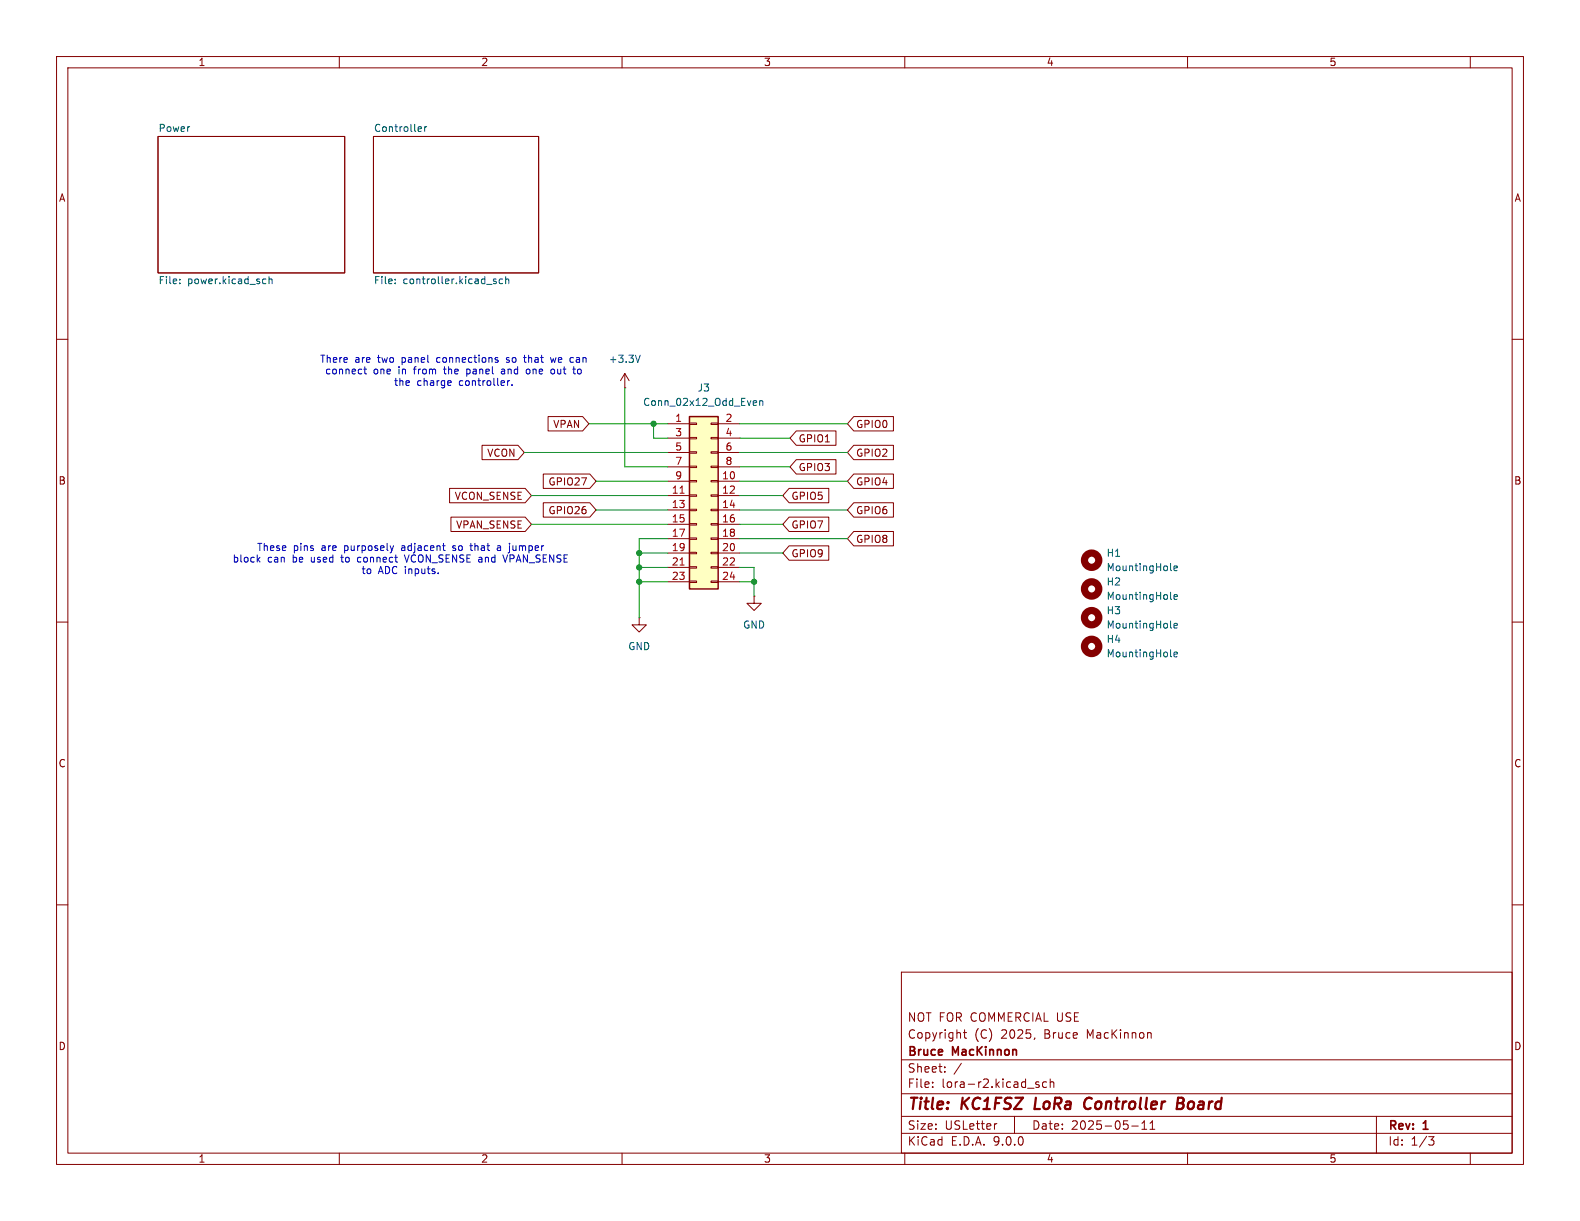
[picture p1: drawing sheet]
<svg xmlns="http://www.w3.org/2000/svg" width="279mm" height="216mm" viewBox="0 0 279 216" stroke-linecap="round" stroke-linejoin="round" font-family="sans-serif">
<g fill="none" stroke="#840000" stroke-width=".18">
<path d="M10 10h259.4v195.9h-259.4zM12 12h255.4v191.9h-255.4zM60 10v2M110 10v2M160 10v2M210 10v2M260 10v2M27.9 24.1h33.1v24.2h-33.1zM66 24.1h29.2v24.2h-29.2zM10 60h2M110.5 68.6h.1M110.5 66l-.8 1.3"/>
<path d="M110.5 66l.8 1.3M110.5 66v2.6M267.4 60h2M10 110h2M113 109.2v1.3h1.3l-1.3 1.3-1.2-1.3h1.2M113 109.2h.1M133.3 105.4v1.3h-1.2l1.2 1.3 1.3-1.3h-1.3M133.3 105.4h.1M267.4 110h2M10 160h2M159.4 171.9h108v32h-108zM267.4 160h2"/>
<path d="M159.4 197.4h108M159.4 193.4h108M159.4 187.4h108M164.9 192.1v.2M164.9 191.4v.1M167.1 189.4v.2M167.1 188.7v.1M170 188l-1.3 1.9M170.4 182.6h.5M170.6 182.1v1.3l.3 .2M176.3 198.7l-.3 .1M179.4 197.4v3"/>
<path d="M183 183.5l-.1 .3M183.7 191.4l-.3-.1-.3 .2 .1 .2 .5 .2v.3h-.6M185.1 191.4l-.5-.1-.2 .3v.4l.1 .2h.6M185.7 191.4l.2-.1 .4 .1 .1 .9M185.7 190.8v1.5M200.1 199.1h1.2M201.9 199.7h.9M201.9 198.6l.5-.4v1.5M203.4 199.7h.8M203.4 198.6l.4-.4v1.5M203.5 182.7l.1 .9M243.4 197.4v6.5"/>
<path d="M60 203.9v2M110 203.9v2M159.4 200.4h108M160 203.9v2M210 203.9v2M252.6 201h1l-.5 .6 .4 .1 .1 .5-.3 .3h-.4M260 203.9v2"/>
</g>
<path d="M183.2 194.1l-.3 2h1M191.8 195.6a.63 .63 0 0 0 1 .4M192.7 194.1a.88 .88 0 0 0-1 .9M208.2 195.1h.7M208.3 194.1h.7a.49 .49 0 0 1 .3 .5 .49 .49 0 0 1-.4 .5l.3 .1a.58 .58 0 0 1-.4 .9h-.7z" fill="none" stroke="#840000" stroke-width=".4"/>
<g fill="none" stroke="#006464" stroke-width=".18">
<path d="M74.1 22.4l.4 .1v.2l-.6 .1M74.5 23.2l-.4 .1M75.1 22.4v.9M75.5 22.4l-.4 .3M31.8 50v.2M31.8 49.4v.1M46.7 49.3l.3 .1M47 50.1l-.3 .1M47.6 49.4l.2-.1 .3 .1v.8M47.6 48.9v1.3M69.9 50v.2M69.9 49.4v.1"/>
<path d="M87.3 49.7l.5 .2-.1 .2-.3 .1M87.3 49.4h.4M88.9 49.4l-.4-.1-.2 .3 .1 .5h.5M89.4 49.4l.2-.1 .3 .1 .1 .8M89.4 48.9v1.3M113.2 62.8l-.4 1.3M207 110.9l.2 .2M207 116l.2 .1M207 100.7l.2 .2M207 105.8l.2 .2M207.6 110.6l.6-.1-.1-.2-.3-.1-.2 .2 .1 .6h.4M207.6 100.5l.6-.1-.1-.3h-.3l-.2 .1 .1 .6h.4"/>
<path d="M207.6 105.6l.6-.2-.1-.2-.3-.1-.2 .2 .1 .6h.4M207.6 115.7l.6-.1-.1-.2-.3-.1-.2 .2 .1 .6h.4"/>
</g>
<g fill="none" stroke="#840000" stroke-width="1.3">
<circle cx="193" cy="99.1" r="1.27"/>
<circle cx="193" cy="104.1" r="1.27"/>
<circle cx="193" cy="114.3" r="1.27"/>
<circle cx="193" cy="109.2" r="1.27"/>
</g>
<path d="M121.9 73.7h5.1v30.4h-5.1z" fill="#ffffc2"/>
<path d="M121.9 73.7h5.1v30.4h-5.1z" fill="none" stroke="#840000" stroke-width=".25"/>
<g fill="none" stroke="#840000" stroke-width=".18">
<path d="M85.2 78.7h6.4l1.1 1.3-1.1 1.3h-6.4zM96.9 73.7h6.1l1.1 1.2-1.1 1.3h-6.1zM118.1 74.9h3.8M118.1 77.5h3.8M121.9 74.8h1.3v.3h-1.3zM121.9 77.3h1.3v.3h-1.3zM121.9 79.9h1.3v.2h-1.3zM125.7 74.8h1.3v.3h-1.3zM125.7 77.3h1.3v.3h-1.3zM125.7 79.9h1.3v.2h-1.3zM127 74.9h3.8M127 77.5h3.8"/>
<path d="M140.8 76.2h7v2.5h-7l-1.1-1.2zM151 78.7h7v2.6h-7l-1.1-1.3zM151 73.7h7v2.5h-7l-1.1-1.3zM79.5 86.4h13.4l1.1 1.2-1.1 1.3h-13.4zM79.7 91.4h13.2l1.1 1.3-1.1 1.3h-13.2zM96.1 88.9h8.2l1.1 1.3-1.1 1.2h-8.2zM96.1 83.8h8.2l1.1 1.3-1.1 1.3h-8.2zM118.1 80h3.8M118.1 82.6h3.8M118.1 85.1h3.8M118.1 87.6h3.8M118.1 90.2h3.8"/>
<path d="M118.1 92.7h3.8M118.1 95.3h3.8M118.1 97.8h3.8M121.9 82.4h1.3v.3h-1.3zM121.9 85h1.3v.2h-1.3zM121.9 87.5h1.3v.3h-1.3zM121.9 90h1.3v.3h-1.3zM121.9 92.6h1.3v.2h-1.3zM121.9 95.1h1.3v.3h-1.3zM121.9 97.7h1.3v.2h-1.3zM125.7 82.4h1.3v.3h-1.3zM125.7 85h1.3v.2h-1.3z"/>
<path d="M125.7 87.5h1.3v.3h-1.3zM125.7 90h1.3v.3h-1.3zM125.7 92.6h1.3v.2h-1.3zM125.7 95.1h1.3v.3h-1.3zM125.7 97.7h1.3v.2h-1.3zM127 80h3.8M127 82.6h3.8M127 85.1h3.8M127 87.6h3.8M127 90.2h3.8M127 92.7h3.8M127 95.3h3.8"/>
<path d="M127 97.8h3.8M139.5 91.4h7.1v2.6h-7.1l-1.1-1.3zM139.5 96.5h7.1v2.6h-7.1l-1.1-1.3zM139.5 86.4h7.1v2.5h-7.1l-1.1-1.3zM140.8 81.3h7v2.5h-7l-1.1-1.2zM151 83.8h7v2.6h-7l-1.1-1.3zM151 94h7v2.5h-7l-1.1-1.2zM151 88.9h7v2.5h-7l-1.1-1.2zM118.1 100.3h3.8M118.1 102.9h3.8M121.9 100.2h1.3v.3h-1.3zM121.9 102.7h1.3v.3h-1.3z"/>
<path d="M125.7 100.2h1.3v.3h-1.3zM125.7 102.7h1.3v.3h-1.3zM127 100.3h3.8M127 102.9h3.8"/>
</g>
<path d="M120.3 87.2h.7M120.3 99.9h.7" fill="none" stroke="#a90000" stroke-width=".18"/>
<path d="M133.4 70.9h.3l.1 .3-.6 .1M133.7 71.6l-.3 .1M134.3 71l.2-.1h.3l.1 .8M134.3 70.9v.8" fill="none" stroke="#006464" stroke-width=".18"/>
<g fill="none" stroke="#009600" stroke-width=".18">
<path d="M104.1 74.9h14M110.5 68.6v14h7.6M115.6 74.9v2.6h2.5M130.8 74.9h19.1M130.8 77.5h8.9M92.7 80h25.4M94 92.7h24.1M94 87.6h24.1M105.4 85.1h12.7M105.4 90.2h12.7M113 97.8h5.1M118.1 95.3h-5.1v13.9"/>
<path d="M130.8 97.8h7.6M130.8 82.6h8.9M130.8 85.1h19.1M130.8 95.3h19.1M130.8 90.2h19.1M130.8 92.7h7.6M130.8 87.6h7.6M130.8 80h19.1M113 102.9h5.1M113 100.3h5.1M130.8 102.9h2.5M130.8 100.3h2.5v5.1"/>
</g>
<g fill="none" stroke="#0000c2" stroke-width=".18">
<path d="M64.3 65.3h.5M64.5 64.8v1.1l.3 .2M79.6 67.3l.2 .3-.6 .1M79.7 68.1l-.1 .1M82.5 65.3v1.2M82.5 66.1h.2M82.7 65.3h-.2M87.6 63.6l.5 .2-.1 .2-.3 .1M87.6 63.3h.4M89.1 65.3h-.4M89.1 65.6h-.3l-.2 .2 .1 .3h.4M89.5 64l.2 .1"/>
<path d="M89.7 63.2l-.2 .2 .2 .2M89.8 67.3v.9M90.1 67.3l-.3 .3M90.5 68v.2M92.6 63.2h.5M92.8 62.8v1.1l.3 .2M93.6 65.3h-.3l-.2 .2v.5l.2 .1h.3M97.3 63.2l.3 .9 .2-.6 .3 .6M97.5 65.3h.3l.3 .2-.1 .5-.2 .1h-.3M101.3 65.3h.5M101.3 63.2l.1 .1M101.4 64l-.1 .1"/>
<path d="M101.6 66.1h.2M102.4 65.3l-.3 .2v.4l.3 .2M45.6 98.9l.4 .5M46 98.5l-.5 .5M63.3 98.6l-.1 .5 .3 .3M69.6 96.5l-.3 .8M71.5 98.1l.4 1.3M78.2 96.5h.5M78.6 97.3h.1M80.1 97.3h.1M80.2 96.5l-.1 .2 .1 .2M83.1 96.5h.5"/>
<path d="M83.3 96.1v1.1l.3 .1M88 96.6h.5M88.5 96.8l-.4 .1-.2 .1 .2 .3h.4M88.9 98.1l.4 1.3 .5-1.3M77.5 101.3v.1"/>
</g>
<g fill="#009600" stroke="#009600" stroke-width=".18">
<circle cx="113" cy="97.8" r=".46"/>
<circle cx="113" cy="100.3" r=".46"/>
<circle cx="115.6" cy="74.9" r=".46"/>
<circle cx="113" cy="102.9" r=".46"/>
<circle cx="133.3" cy="102.9" r=".46"/>
</g>
<g font-size="2.8" fill="#840000">
<text x="160.4" y="196.8">Title:</text>
<text x="170.1" y="196.8">KC1FSZ</text>
<text x="183.8" y="196.8">LoRa</text>
<text x="193.4" y="196.8">Controller</text>
<text x="210.6" y="196.8">Board</text>
</g>
<g font-size="2.1" fill="#840000">
<text x="160.4" y="183.9">Copyright</text>
<text x="160.4" y="180.9">NOT FOR COMMERCIAL USE</text>
<text x="172.3" y="183.9">(C)</text>
<text x="177.1" y="183.9">2025,</text>
<text x="184.8" y="183.9">Bruce</text>
<text x="192.5" y="183.9">MacKinnon</text>
<text x="160.4" y="189.9">Sheet:</text>
<text x="160.4" y="187.1">Bruce</text>
<text x="168.5" y="187.1">MacKinnon</text>
<text x="160.4" y="192.6">File:</text>
<text x="166.5" y="192.6">lora-r2.kicad_sch</text>
<text x="160.4" y="202.8">KiCad</text>
<text x="160.4" y="200">Size:</text>
<text x="167.1" y="200">USLetter</text>
<text x="168.1" y="202.8">E.D.A.</text>
<text x="175.7" y="202.8">9.0.0</text>
<text x="182.4" y="200">Date:</text>
<text x="189.4" y="200">2025-05-11</text>
<text x="245.4" y="200.2">Rev:</text>
<text x="245.4" y="202.8">Id:</text>
<text x="249.5" y="202.8">1/3</text>
<text x="251.8" y="200.2">1</text>
</g>
<g font-size="1.8" fill="#840000">
<text x="35" y="11.9">1</text>
<text x="85" y="11.9">2</text>
<text x="135" y="11.9">3</text>
<text x="185" y="11.9">4</text>
<text x="235" y="11.9">5</text>
<text x="10.3" y="35.9">A</text>
<text x="267.7" y="35.9">A</text>
<text x="97.7" y="75.9">VPAN</text>
<text x="151.3" y="75.9">GPIO0</text>
<text x="86.1" y="81">VCON</text>
<text x="141.1" y="83.5">GPIO3</text>
<text x="141.1" y="78.4">GPIO1</text>
<text x="151.3" y="81">GPIO2</text>
<text x="10.3" y="85.9">B</text>
<text x="80.3" y="88.6">VCON_SENSE</text>
<text x="96.9" y="86">GPIO27</text>
<text x="139.9" y="88.6">GPIO5</text>
<text x="151.3" y="86">GPIO4</text>
<text x="267.7" y="85.9">B</text>
<text x="80.6" y="93.7">VPAN_SENSE</text>
<text x="96.9" y="91.1">GPIO26</text>
<text x="139.9" y="93.7">GPIO7</text>
<text x="151.3" y="91.1">GPIO6</text>
<text x="139.9" y="98.7">GPIO9</text>
<text x="151.3" y="96.2">GPIO8</text>
<text x="10.3" y="135.9">C</text>
<text x="267.7" y="135.9">C</text>
<text x="10.3" y="185.9">D</text>
<text x="267.7" y="185.9">D</text>
<text x="35" y="205.8">1</text>
<text x="85" y="205.8">2</text>
<text x="135" y="205.8">3</text>
<text x="185" y="205.8">4</text>
<text x="235" y="205.8">5</text>
</g>
<g font-size="1.8" fill="#006464">
<text x="27.9" y="23.4">Power</text>
<text x="66" y="23.4">Controller</text>
<text x="27.9" y="50.6">File:</text>
<text x="33.2" y="50.6">power.kicad_sch</text>
<text x="66" y="50.6">File:</text>
<text x="71.3" y="50.6">controller.kicad_sch</text>
<text x="107.5" y="64.4">+3.3V</text>
<text x="113.6" y="72">Conn_02x12_Odd_Even</text>
<text x="123.3" y="69.4">J3</text>
<text x="195.6" y="98.7">H1</text>
<text x="195.6" y="101.2">MountingHole</text>
<text x="195.6" y="103.7">H2</text>
<text x="195.6" y="106.3">MountingHole</text>
<text x="131.3" y="111.4">GND</text>
<text x="195.6" y="108.8">H3</text>
<text x="195.6" y="111.4">MountingHole</text>
<text x="195.6" y="113.9">H4</text>
<text x="111" y="115.2">GND</text>
<text x="195.6" y="116.4">MountingHole</text>
</g>
<g font-size="1.8" fill="#0000c2">
<text x="56.5" y="64.4">There</text>
<text x="62.7" y="64.4">are</text>
<text x="66.9" y="64.4">two</text>
<text x="71.3" y="64.4">panel</text>
<text x="77.7" y="64.4">connections</text>
<text x="90.2" y="64.4">so</text>
<text x="93.6" y="64.4">that</text>
<text x="98.5" y="64.4">we</text>
<text x="102.1" y="64.4">can</text>
<text x="57.4" y="66.4">connect</text>
<text x="66" y="66.4">one</text>
<text x="69.6" y="68.4">the</text>
<text x="70.6" y="66.4">in</text>
<text x="73.5" y="66.4">from</text>
<text x="73.7" y="68.4">charge</text>
<text x="79" y="66.4">the</text>
<text x="81.3" y="68.4">controller.</text>
<text x="83.1" y="66.4">panel</text>
<text x="89.5" y="66.4">and</text>
<text x="94.1" y="66.4">one</text>
<text x="98.7" y="66.4">out</text>
<text x="102.9" y="66.4">to</text>
<text x="41" y="99.7">block</text>
<text x="45.4" y="97.6">These</text>
<text x="47.3" y="99.7">can</text>
<text x="51.8" y="99.7">be</text>
<text x="51.9" y="97.6">pins</text>
<text x="55.3" y="99.7">used</text>
<text x="57" y="97.6">are</text>
<text x="60.8" y="99.7">to</text>
<text x="61.2" y="97.6">purposely</text>
<text x="63.8" y="101.7">to</text>
<text x="63.9" y="99.7">connect</text>
<text x="66.9" y="101.7">ADC inputs.</text>
<text x="71.5" y="97.6">adjacent</text>
<text x="72.5" y="99.7">VCON_SENSE and</text>
<text x="80.7" y="97.6">so</text>
<text x="84.1" y="97.6">that</text>
<text x="89" y="97.6">a</text>
<text x="90.3" y="99.7">VPAN_SENSE</text>
<text x="91.3" y="97.6">jumper</text>
</g>
<g font-size="1.8" fill="#a90000">
<text x="119.3" y="74.7">1</text>
<text x="119.3" y="77.2">3</text>
<text x="128.2" y="74.7">2</text>
<text x="128.2" y="77.2">4</text>
<text x="119.3" y="79.8">5</text>
<text x="119.3" y="82.3">7</text>
<text x="128.2" y="79.8">6</text>
<text x="128.2" y="82.3">8</text>
<text x="118.7" y="87.4">11</text>
<text x="118.7" y="89.9">13</text>
<text x="119.3" y="84.8">9</text>
<text x="127.6" y="84.8">10</text>
<text x="127.6" y="87.4">12</text>
<text x="127.6" y="89.9">14</text>
<text x="118.7" y="92.5">15</text>
<text x="118.7" y="95">17</text>
<text x="127.6" y="92.5">16</text>
<text x="127.6" y="95">18</text>
<text x="118.7" y="97.5">19</text>
<text x="118.7" y="100.1">21</text>
<text x="127.6" y="97.5">20</text>
<text x="127.6" y="100.1">22</text>
<text x="118.7" y="102.6">23</text>
<text x="127.6" y="102.6">24</text>
</g>
</svg>
